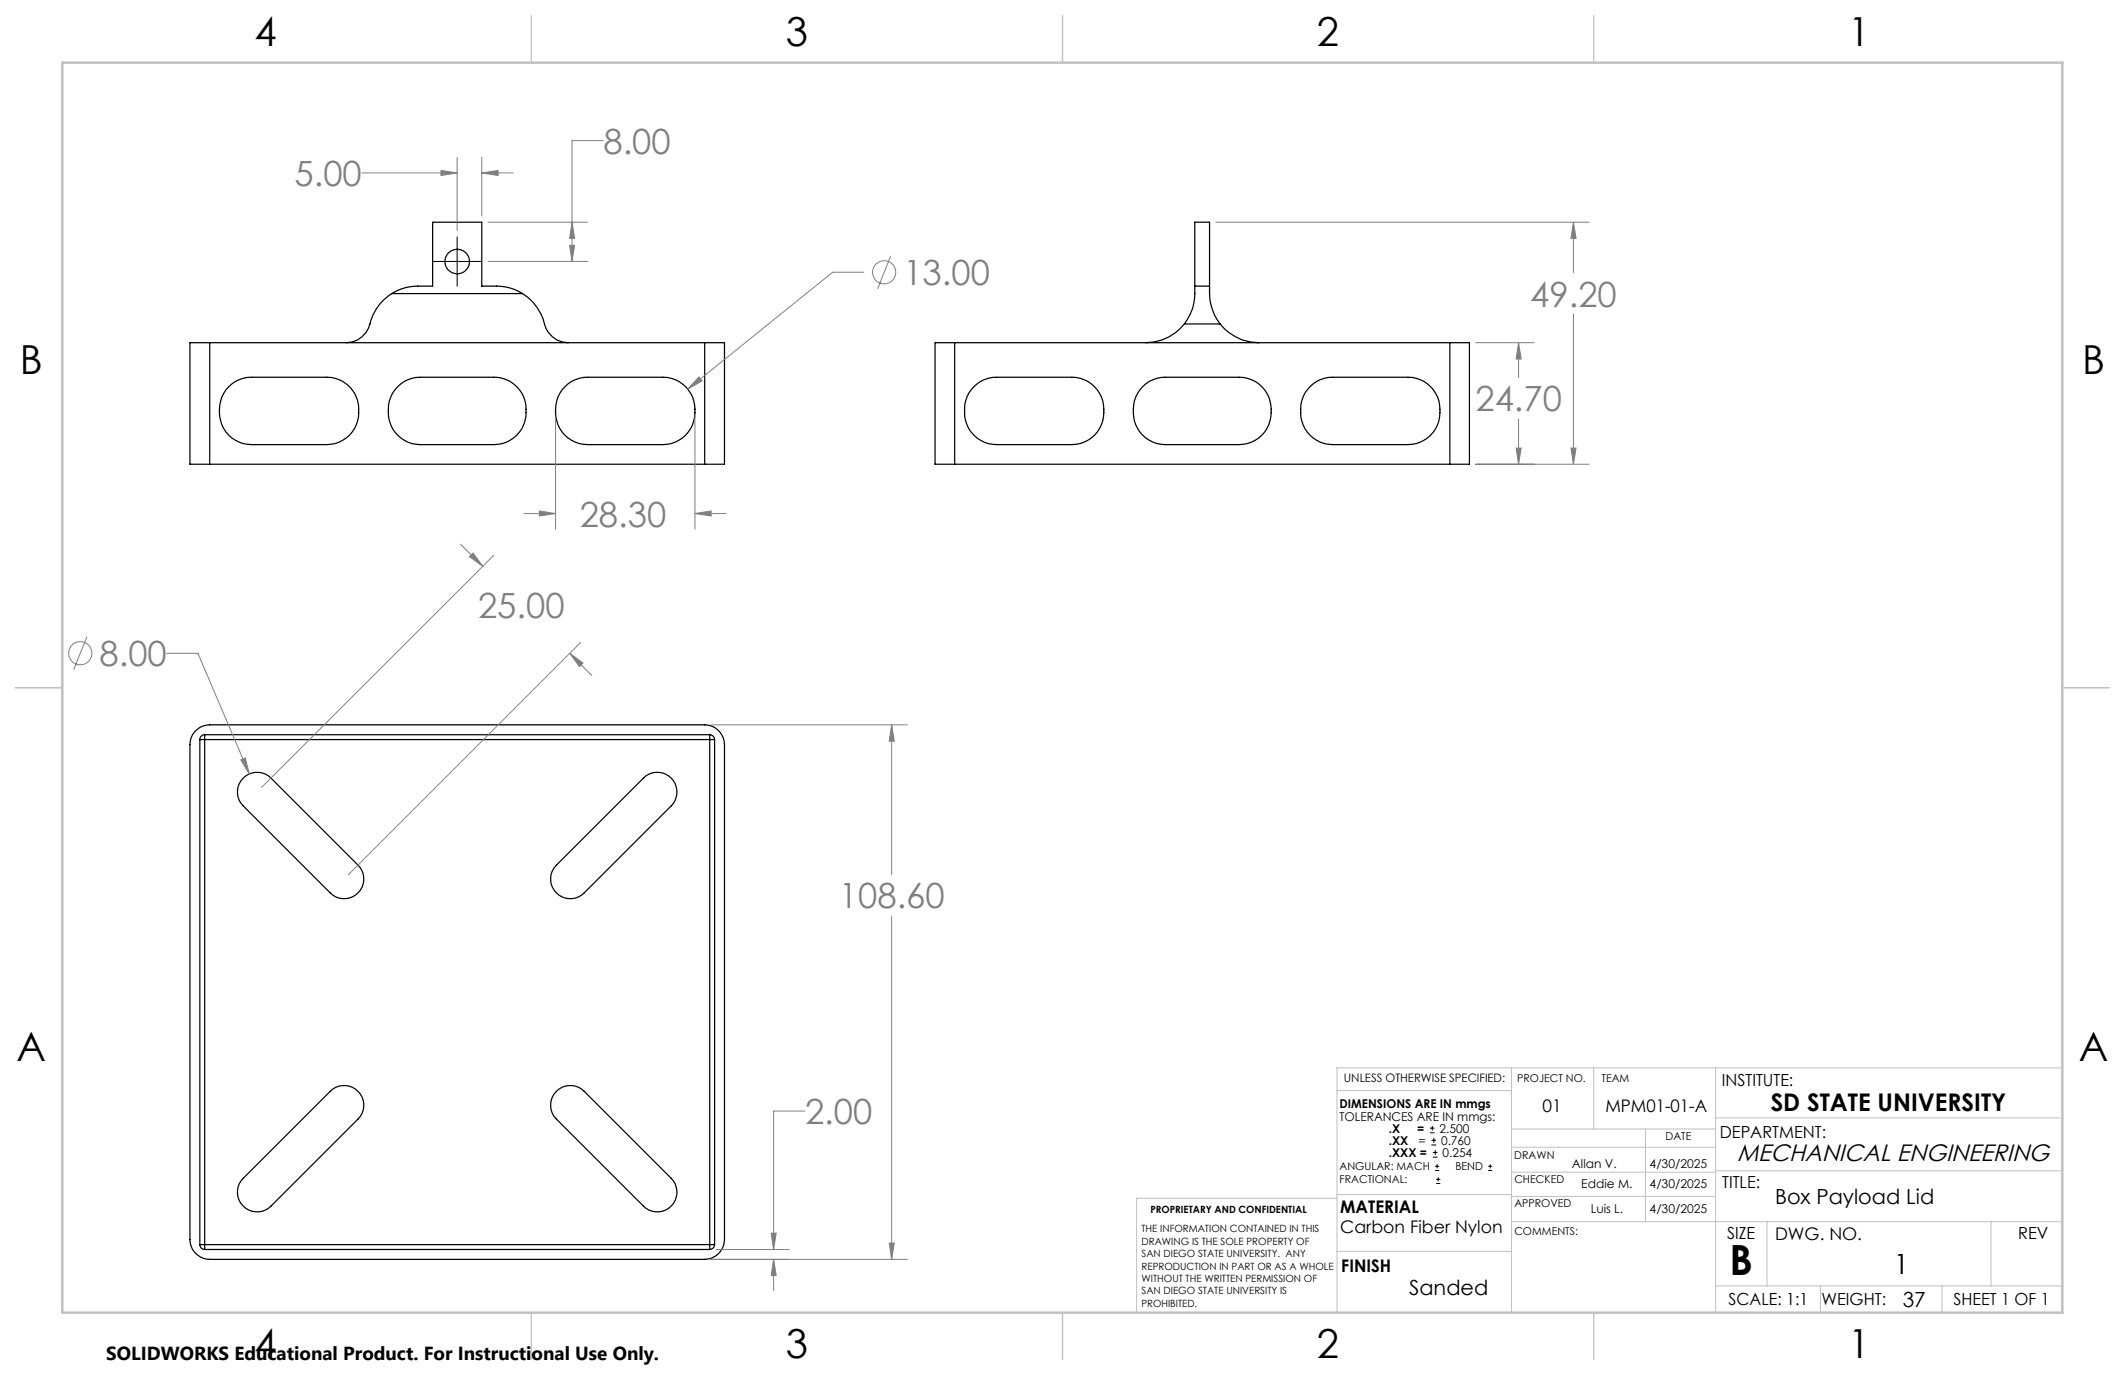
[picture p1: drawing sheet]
<svg xmlns="http://www.w3.org/2000/svg" width="432mm" height="279mm" viewBox="0 0 432 279" stroke-linecap="round" stroke-linejoin="round" font-family="sans-serif">
<g fill="none" stroke="#000" stroke-width=".25">
<path d="M79.6 59.7a9.8 9.8 0 0 0-4.4 6.1 5.1 5.1 0 0 1-4.9 3.8M79.6 59.7a10 10 0 0 1 5.3-1.6h3v-12.9h10v12.9h3a10 10 0 0 1 5.3 1.6M79.6 59.7h26.6M106.2 59.7a11 11 0 0 1 4.7 7 4.9 4.9 0 0 0 4.6 2.9M242.8 58.1v.4a11 11 0 0 1-2.1 7.3M242.8 58.1h3M242.8 58.1v-12.9h3v12.9M245.8 58.1v.4a11.8 11.8 0 0 0 2.1 7.3M42.6 69.6h-4v24.7h4M42.6 69.6v24.7M42.6 69.6h100.6M46.5 78.6a6.5 6.5 0 0 1 4.6-1.9h15.3a6.7 6.7 0 0 1 6.4 8 6.5 6.5 0 0 1-6.4 5.6h-15.3a6.6 6.6 0 0 1-6.4-8 6.1 6.1 0 0 1 1.8-3.7z"/>
<path d="M80.8 78.6a6.4 6.4 0 0 1 4.6-1.9h15a6.7 6.7 0 0 1 6.5 8 6.6 6.6 0 0 1-6.5 5.6h-15a6.7 6.7 0 0 1-6.4-8 6.5 6.5 0 0 1 1.8-3.7zM114.8 78.6a6.5 6.5 0 0 1 4.6-1.9h15.3a6.7 6.7 0 0 1 6.3 8.8 6.5 6.5 0 0 1-6.3 4.8h-15.3a6.6 6.6 0 0 1-6.4-8 6.1 6.1 0 0 1 1.8-3.7zM143.2 69.6h4v24.7h-4M143.2 69.6v24.7M194 69.6h-4v24.7h4M194 69.6h100.6M194 69.6v24.7M197.9 78.6a6.4 6.4 0 0 1 4.6-1.9h15.3a6.6 6.6 0 0 1 6.4 8 6.5 6.5 0 0 1-6.4 5.6h-15.3a6.7 6.7 0 0 1-6.5-8 6.5 6.5 0 0 1 1.9-3.7zM232.2 78.6a6.5 6.5 0 0 1 4.6-1.9h15a6.6 6.6 0 0 1 6.4 8 6.5 6.5 0 0 1-6.4 5.6h-15a6.6 6.6 0 0 1-6.4-8 6.1 6.1 0 0 1 1.8-3.7zM240.7 65.8a10 10 0 0 1-7.9 3.8M240.7 65.8h7.2M247.9 65.8a10.1 10.1 0 0 0 7.9 3.8"/>
<path d="M266.2 78.6a6.4 6.4 0 0 1 4.6-1.9h15.3a6.6 6.6 0 0 1 6.4 8 6.5 6.5 0 0 1-6.4 5.6h-15.3a6.7 6.7 0 0 1-6.5-8 6.5 6.5 0 0 1 1.9-3.7zM294.6 69.6h4v24.7h-4M294.6 69.6v24.7M42.6 94.3h100.6M194 94.3h100.6M40 148.2a4 4 0 0 1 2.6-.9h100.6a4.1 4.1 0 0 1 4 4v100.6a4.1 4.1 0 0 1-4 4h-100.6a4.1 4.1 0 0 1-4-4v-100.6a4 4 0 0 1 1.4-3.1zM40.6 150.3h1M40.6 150.3v102.6M41.6 149.3a.96 .96 0 0 0-1 1M41.6 149.3v1M41.6 149.3h102.6M41.6 150.3v102.6"/>
<path d="M41.6 150.3h102.6M49.4 158.1a4 4 0 0 1 5.7 0l17.6 17.7a4 4 0 0 1 0 5.6 4 4 0 0 1-5.6 0l-17.7-17.6a4 4 0 0 1 0-5.7zM144.2 149.3a.96 .96 0 0 1 1 1M144.2 150.3h1M144.2 149.3v1M144.2 150.3v102.6M145.2 150.3v102.6M113.1 175.8l17.6-17.7a4 4 0 0 1 5.7 0 4 4 0 0 1 0 5.7l-17.7 17.6a4 4 0 0 1-5.6 0 4 4 0 0 1 0-5.6zM67.1 221.8a4 4 0 0 1 5.6 0 4 4 0 0 1 0 5.6l-17.6 17.7a4 4 0 0 1-5.7 0 4 4 0 0 1 0-5.7zM113.1 221.8a4 4 0 0 1 5.6 0l17.7 17.6a4 4 0 0 1 0 5.7 4 4 0 0 1-5.7 0l-17.6-17.7a4 4 0 0 1 0-5.6zM40.6 252.9a.96 .96 0 0 0 1 1M40.6 252.9h1"/>
<path d="M41.6 252.9v1M41.6 253.9h102.6M41.6 252.9h102.6M144.2 252.9h1M144.2 252.9v1M145.2 252.9a.96 .96 0 0 1-1 1"/>
<circle cx="92.9" cy="53.1" r="2.49"/>
</g>
<g fill="none" stroke="#808080" stroke-width=".2">
<path d="M73.5 35.1h19.4M89.6 34.6l3.3 .5-3.3 .6zM92.9 32v14.8M97.9 35.1l3.3-.5v1.1zM97.9 32v11.9M97.9 35.1h6.3M122.6 28.6h-6.4v24.5M99.2 45.2h20.2M99.2 53.1h20.2M115.7 49.8h1.1l-.6 3.3zM116.2 45.2l.6 3.2h-1.1zM175.5 55.3h-6.3l-29.4 23.8"/>
<path d="M181 52l-2.7 6.7M247.1 45.2h75.8M319.7 45.2l.6 3.2h-1.1zM319.7 45.2v10.2M142 76.6l.7 .8-2.9 1.7zM299.9 69.6h11.8M308.6 69.6l.5 3.4h-1zM308.6 69.6v7.1M319.7 63.8v30.5M112.9 85.1v22.4M141.2 84.4v23.1M299.9 94.3h23"/>
<path d="M308.1 91.1h1l-.5 3.2zM308.6 85.2v9.1M319.2 91.1h1.1l-.6 3.2zM93.6 110.6l4.5 4.5M95.4 113.1l.7-.7 2 2.7zM100.3 112.9l-47.2 47.1M106.5 104.4h6.4M109.6 103.8l3.3 .6-3.3 .4zM141.2 104.4l3.3-.6v1zM141.2 104.4h6.4M17.7 129.4l-2.7 6.7M33.9 132.8h6.3l10.5 24.5"/>
<path d="M115.8 132.8l2.7 1.9-.7 .8zM115.8 132.8l4.5 4.5M118 130.5l-47.2 47.2M48.9 154.4l.9-.4 .9 3.3zM144.5 147.3h39.9M181.2 147.3l.5 3.3h-1zM181.2 147.3v30.4M181.2 186.2v69.7M163.5 225.8h-6.3v28.1M144.5 255.9h39.9M145.5 253.9h14.9M156.7 250.6h1l-.5 3.3z"/>
<path d="M157.2 255.9l.5 3.3h-1zM157.2 255.9v6.4M180.7 252.6h1l-.5 3.3z"/>
<circle cx="179.7" cy="55.3" r="2.35"/>
<circle cx="16.3" cy="132.7" r="2.35"/>
</g>
<g fill="none" stroke="#000" stroke-width=".2">
<path d="M87.9 53.1h10M92.9 48.1v10.1M290.6 230.2h.9M290.6 229.2h.9M290.9 232.7h.9M290.9 231.7h.9M291 228.8v.9M291.1 235.1h1M291.1 234.2h1M291.4 231.2v1M291.6 237.8h.9M291.6 237h.9"/>
<path d="M291.6 233.7v1M291.8 239.6h.9M292 236.6v.8M292.2 239.2v.9M302.4 237.8h.8M302.4 237h.8M302.8 236.6v.8M291.8 240.5h.9"/>
</g>
<g fill="none" stroke="#c0c0c0" stroke-width=".2">
<path d="M307.1 217v49.7M323.9 217v12.4M348.6 217v49.7M419.1 217h-147.4v49.7M271.7 221.6h35.4M307.1 229.4h41.5M307.1 233.1h41.5M307.1 238.2h41.5M334.4 229.4v18.8M348.6 227.2h70.5M348.6 237.9h70.5M271.7 242.7h35.4"/>
<path d="M271.7 254.3h35.4M271.7 243.5h-40.7v23.2M307.1 248.2h112M307.1 243.1h41.5M359.1 248.2v13.1M404.6 248.2v13.1M348.6 261.3h70.5M369.9 261.3v5.4M394.6 261.3v5.4"/>
</g>
<path d="M108 3.2v9.5M215.9 3.2v9.5M323.8 3.2v9.5M3.1 139.7h9.6M419.1 139.7h9.5M108 266.7v9.6M215.9 266.7v9.6M323.8 266.7v9.6" fill="none" stroke="#c0c0c0" stroke-width=".25"/>
<path d="M12.7 12.7h406.4v254h-406.4z" fill="none" stroke="#c0c0c0" stroke-width=".5"/>
<path d="M141.2 104.4l3.3-.6v1zM109.6 103.8l3.3 .6-3.3 .4zM142 76.6l-2.2 2.5 2.9-1.7zM116.2 45.2l.6 3.2h-1.1zM115.7 49.8h1.1l-.6 3.3zM97.9 35.1l3.3-.5v1.1zM89.6 34.6l3.3 .5-3.3 .6zM157.2 255.9l.5 3.3h-1zM156.7 250.6h1l-.5 3.3zM180.7 252.6h1l-.5 3.3zM181.2 147.3l.5 3.3h-1zM48.9 154.4l1.8 2.9-.9-3.3zM115.8 132.8l2.7 1.9-.7 .8zM95.4 113.1l.7-.7 2 2.7zM308.1 91.1h1l-.5 3.2zM308.6 69.6l.5 3.4h-1zM319.2 91.1h1.1l-.6 3.2zM319.7 45.2l.6 3.2h-1.1z" fill="#808080"/>
<text font-size="8.5" x="351.4" y="259.1">B</text>
<g font-size="8.1">
<text x="51.7" y="9.3">4</text>
<text x="159.7" y="9.3">3</text>
<text x="267.6" y="9.3">2</text>
<text x="375.6" y="9.3">1</text>
<text x="4" y="76">B</text>
<text x="423.1" y="76">B</text>
<text x="3.3" y="215.7">A</text>
<text x="422.4" y="215.7">A</text>
<text x="51.7" y="276">4</text>
<text x="159.7" y="276">3</text>
<text x="267.6" y="276">2</text>
<text x="375.6" y="276">1</text>
</g>
<g font-size="7.1" fill="#808080">
<text x="122.6" y="31.2">8.00</text>
<text x="59.8" y="37.8">5.00</text>
<text x="183.6" y="58">13.00</text>
<text x="311" y="62.3">49.20</text>
<text x="299.8" y="83.6">24.70</text>
<text x="117.8" y="107">28.30</text>
<text x="97.1" y="125.6">25.00</text>
<text x="20.2" y="135.4">8.00</text>
<text x="170.5" y="184.6">108.60</text>
<text x="163.6" y="228.4">2.00</text>
</g>
<text font-size="5.6" x="384.9" y="258.9">1</text>
<text font-size="4.9" x="359.8" y="225.7">SD STATE UNIVERSITY</text>
<text font-size="4.8" x="353" y="235.9">MECHANICAL ENGINEERING</text>
<g font-size="4.2">
<text x="360.7" y="244.6">Box Payload Lid</text>
<text x="286.3" y="263">Sanded</text>
<text x="386.6" y="265.6">37</text>
</g>
<text font-size="3.8" x="21.6" y="276.3">SOLIDWORKS Educational Product. For Instructional Use Only.</text>
<g font-size="3.5">
<text x="313.4" y="226">01</text>
<text x="326.2" y="226">MPM01-01-A</text>
<text x="272.3" y="250.5">Carbon Fiber Nylon</text>
<text x="272.3" y="246.6">MATERIAL</text>
<text x="360.7" y="251.9">DWG. NO.</text>
<text x="272.6" y="258.5">FINISH</text>
</g>
<g font-size="3.4">
<text x="349.9" y="220.7">INSTITUTE:</text>
<text x="349.5" y="231.2">DEPARTMENT:</text>
<text x="350" y="241.4">TITLE:</text>
<text x="350.9" y="251.8">SIZE</text>
<text x="410.1" y="251.8">REV</text>
<text x="351.2" y="265.2">SCALE: 1:1</text>
<text x="370.1" y="265.3">WEIGHT:</text>
<text x="396.9" y="265.2">SHEET 1 OF 1</text>
</g>
<g font-size="2.5">
<text x="272.2" y="225.2">DIMENSIONS ARE IN mmgs</text>
<text x="272.2" y="227.7">TOLERANCES ARE IN mmgs:</text>
<text x="282.2" y="230.2">.X</text>
<text x="282.2" y="232.6">.XX</text>
<text x="288" y="230.2">=</text>
<text x="288.3" y="232.6">=</text>
<text x="292.5" y="230.2">2.500</text>
<text x="292.8" y="232.6">0.760</text>
<text x="282.2" y="235.1">.XXX =</text>
<text x="293.1" y="235.1">0.254</text>
<text x="319.4" y="237.3">Allan V.</text>
<text x="335.2" y="237.3">4/30/2025</text>
<text x="321.3" y="241.5">Eddie M.</text>
<text x="335.2" y="241.5">4/30/2025</text>
<text x="323.2" y="246.6">Luis L.</text>
<text x="335.2" y="246.6">4/30/2025</text>
</g>
<text font-size="2.4" x="273.1" y="219.9">UNLESS OTHERWISE SPECIFIED:</text>
<g font-size="2.2">
<text x="308.3" y="219.9">PROJECT NO.</text>
<text x="325.4" y="219.9">TEAM</text>
<text x="338.4" y="231.6">DATE</text>
<text x="272.2" y="237.8">ANGULAR: MACH</text>
<text x="295.8" y="237.8">BEND</text>
<text x="307.7" y="235.5">DRAWN</text>
<text x="272.2" y="240.5">FRACTIONAL:</text>
<text x="307.7" y="240.5">CHECKED</text>
<text x="307.7" y="245.4">APPROVED</text>
<text x="307.7" y="251">COMMENTS:</text>
</g>
<g font-size="2">
<text x="231.9" y="250.4">THE INFORMATION CONTAINED IN THIS</text>
<text x="233.8" y="246.5">PROPRIETARY AND CONFIDENTIAL</text>
<text x="231.9" y="252.9">DRAWING IS THE SOLE PROPERTY OF</text>
<text x="231.9" y="255.5">SAN DIEGO STATE UNIVERSITY. ANY</text>
<text x="231.9" y="258">REPRODUCTION IN PART OR AS A WHOLE</text>
<text x="231.9" y="260.5">WITHOUT THE WRITTEN PERMISSION OF</text>
<text x="231.9" y="263">SAN DIEGO STATE UNIVERSITY IS</text>
<text x="231.9" y="265.6">PROHIBITED.</text>
</g>
</svg>
